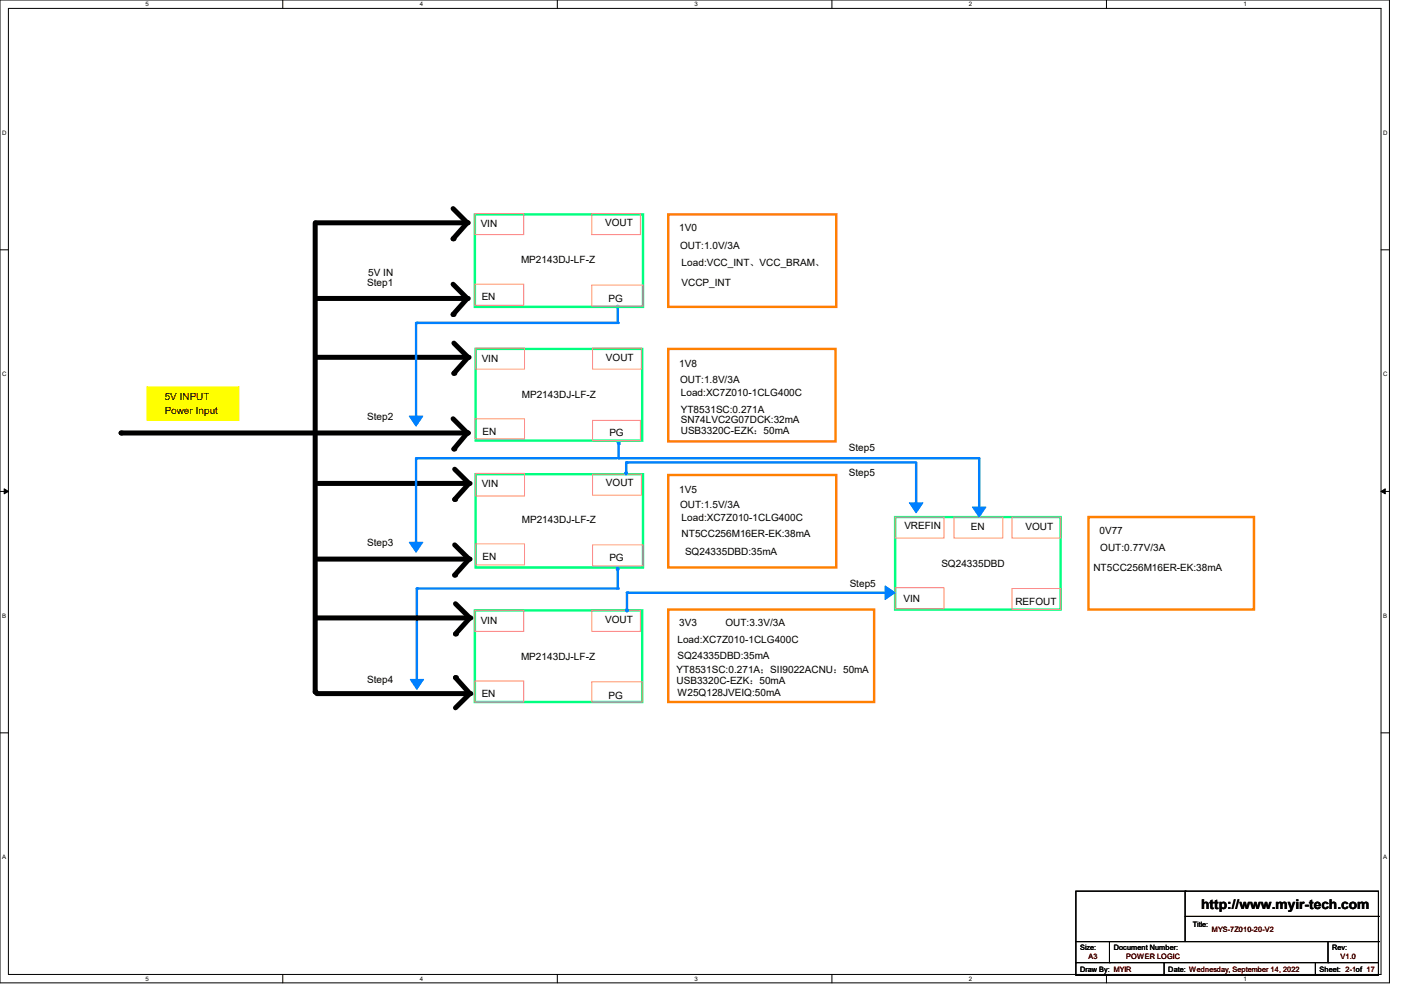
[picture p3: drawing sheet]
<svg xmlns="http://www.w3.org/2000/svg" width="297mm" height="210mm" viewBox="0 0 297 210" stroke-linecap="round" stroke-linejoin="round" font-family="sans-serif">
<g fill="none" stroke="#000" stroke-width=".21">
<path d="M0 0h293.9v207.9h-293.9zM1.8 1.8h290.3v204.3h-290.3zM59.8 0v1.8M117.9 0v1.8M176 0v1.8M234.1 0v1.8M0 52.8h1.8M292.1 52.8h1.8M0 103.9h1.8M.9 103.4l.9 .5-.9 .5zM292.1 103.9l.9-.5v1zM292.1 103.9h1.8"/>
<path d="M0 155h1.8M292.1 155h1.8M59.8 206.1v1.8M117.9 206.1v1.8M176 206.1v1.8M234.1 206.1v1.8"/>
</g>
<path d="M.9 103.4l.9 .5-.9 .5zM292.1 103.9l.9-.5v1z" fill="#000"/>
<path d="M100.6 100.3h35.4v19.7h-35.4zM189.4 109.3h35v19.6h-35zM100.5 129.1h35.3v19.4h-35.3z" fill="none" stroke="#00ff80" stroke-width=".51"/>
<path d="M100.6 100.1h10.4v4.8h-10.4zM100.6 115h10.4v4.5h-10.4zM125.3 100.3h10.4v4.4h-10.4zM125.3 115.2h10.7v4.5h-10.7zM189.4 109.3h10.3v4.5h-10.3zM214.1 109.3h10.3v4.5h-10.3zM100.5 129.1h10.3v4.4h-10.3zM125.2 129.1h10.3v4.4h-10.3zM189.4 124.3h10.3v4.4h-10.3zM214.1 124.5h10.3v4.4h-10.3zM100.5 144h10.3v4.5h-10.3zM125.2 144.2h10.6v4.3h-10.6z" fill="none" stroke="#ff8080" stroke-width=".21"/>
<g fill="none" stroke="#000" stroke-width="1.1">
<path d="M66.7 47.1v99.2M66.8 47.1h31.9M95.8 44.1l3 3-3 3.4M66.8 63.1h31.9M67 75.6h31.8M95.8 60.1l3 3-3 3.4M96 72.6l3 3-3 3.4M25.6 91.6h41.2M67 91.6h31.8M95.8 88.6l3 3M96.2 99.2l3 3-3 3.4M98.8 91.6l-2.8 3.4"/>
<path d="M67.2 102.2h31.8M67.2 118.2h31.8M96.2 115.2l3 3-3 3.4"/>
</g>
<g fill="#000">
<circle cx="95.8" cy="50.5" r=".53"/>
<circle cx="98.7" cy="47.1" r=".53"/>
<circle cx="98.8" cy="47.1" r=".53"/>
<circle cx="95.8" cy="66.5" r=".53"/>
<circle cx="96" cy="79" r=".53"/>
<circle cx="98.7" cy="63.1" r=".53"/>
<circle cx="98.8" cy="63.1" r=".53"/>
<circle cx="98.8" cy="75.6" r=".53"/>
<circle cx="99" cy="75.6" r=".53"/>
<circle cx="25.6" cy="91.6" r=".53"/>
<circle cx="96" cy="95" r=".53"/>
<circle cx="98.8" cy="91.6" r=".53"/>
<circle cx="96.2" cy="105.6" r=".53"/>
<circle cx="99" cy="102.2" r=".53"/>
<circle cx="99" cy="118.2" r=".53"/>
<circle cx="99.2" cy="102.2" r=".53"/>
<circle cx="99.2" cy="118.2" r=".53"/>
<circle cx="96.2" cy="121.6" r=".53"/>
<circle cx="66.7" cy="146.3" r=".53"/>
</g>
<path d="M31.1 81.8h19.4v7.1h-19.4z" fill-rule="evenodd" fill="#ff0"/>
<path d="M31.1 81.8h19.4v7.1h-19.4z" fill="none" stroke="#ff0" stroke-width=".21"/>
<path d="M67 146.7h31.8M96.4 143.3l3 3.4-3 3" fill="none" stroke="#000" stroke-width="1.1"/>
<g fill="#000">
<circle cx="96.4" cy="143.3" r=".53"/>
<circle cx="98.8" cy="146.7" r=".53"/>
<circle cx="99.4" cy="146.7" r=".53"/>
</g>
<path d="M141.4 45.3h35.5v19.6h-35.5zM141.4 73.8h35.3v19.5h-35.3zM141.4 100.5h35.5v19.5h-35.5zM141.4 128.9h43.5v19.6h-43.5z" fill="none" stroke="#ff8000" stroke-width=".51"/>
<path d="M130.7 65.2v3.1" fill="none" stroke="#0080ff" stroke-width=".51"/>
<circle cx="130.7" cy="68.3" r=".25" fill="#0080ff"/>
<path d="M88.2 68.3h42.3" fill="none" stroke="#0080ff" stroke-width=".51"/>
<circle cx="88.2" cy="68.3" r=".25" fill="#0080ff"/>
<path d="M88 68.3v21.2" fill="none" stroke="#0080ff" stroke-width=".51"/>
<circle cx="88" cy="89.5" r=".25" fill="#0080ff"/>
<path d="M86.6 88h2.9l-1.5 2.1z" fill-rule="evenodd" fill="#0080ff"/>
<path d="M86.6 88h2.9l-1.5 2.1z" fill="none" stroke="#0080ff" stroke-width=".21"/>
<path d="M88.2 96.9h42.3" fill="none" stroke="#0080ff" stroke-width=".51"/>
<circle cx="88.2" cy="96.9" r=".25" fill="#0080ff"/>
<path d="M88 96.9v18.8" fill="none" stroke="#0080ff" stroke-width=".51"/>
<circle cx="88" cy="115.7" r=".25" fill="#0080ff"/>
<path d="M86.6 114.7h2.9l-1.5 2.1z" fill-rule="evenodd" fill="#0080ff"/>
<path d="M86.6 114.7h2.9l-1.5 2.1z" fill="none" stroke="#0080ff" stroke-width=".21"/>
<circle cx="130.9" cy="93.5" r=".34" fill="#0080ff"/>
<circle cx="130.9" cy="93.5" r=".34" fill="none" stroke="#0080ff" stroke-width=".21"/>
<path d="M88.2 124.5h42.3" fill="none" stroke="#0080ff" stroke-width=".51"/>
<circle cx="88.2" cy="124.5" r=".25" fill="#0080ff"/>
<path d="M88.2 124.5v20.4" fill="none" stroke="#0080ff" stroke-width=".51"/>
<circle cx="88.2" cy="144.9" r=".25" fill="#0080ff"/>
<path d="M86.8 143.7h2.8l-1.4 2.1z" fill-rule="evenodd" fill="#0080ff"/>
<path d="M86.8 143.7h2.8l-1.4 2.1z" fill="none" stroke="#0080ff" stroke-width=".21"/>
<path d="M130.7 120.7v3.8" fill="none" stroke="#0080ff" stroke-width=".51"/>
<circle cx="130.7" cy="124.5" r=".25" fill="#0080ff"/>
<path d="M187.2 123.9l2.2 1.4-2.2 1.5z" fill-rule="evenodd" fill="#0080ff"/>
<path d="M187.2 123.9l2.2 1.4-2.2 1.5z" fill="none" stroke="#0080ff" stroke-width=".21"/>
<path d="M193.8 97.8v9.6" fill="none" stroke="#0080ff" stroke-width=".51"/>
<circle cx="193.8" cy="107.4" r=".25" fill="#0080ff"/>
<path d="M192.4 106.3h2.8l-1.4 2.2z" fill-rule="evenodd" fill="#0080ff"/>
<path d="M192.4 106.3h2.8l-1.4 2.2z" fill="none" stroke="#0080ff" stroke-width=".21"/>
<path d="M132.6 97.8h61" fill="none" stroke="#0080ff" stroke-width=".51"/>
<circle cx="132.6" cy="97.8" r=".25" fill="#0080ff"/>
<path d="M132.5 97.8v2.3" fill="none" stroke="#0080ff" stroke-width=".51"/>
<circle cx="132.5" cy="97.8" r=".25" fill="#0080ff"/>
<circle cx="132.6" cy="129.1" r=".34" fill="#0080ff"/>
<circle cx="132.6" cy="129.1" r=".34" fill="none" stroke="#0080ff" stroke-width=".21"/>
<path d="M132.6 125.3v3.8" fill="none" stroke="#0080ff" stroke-width=".51"/>
<circle cx="132.6" cy="125.3" r=".25" fill="#0080ff"/>
<path d="M230.3 109.3h35v19.6h-35z" fill="none" stroke="#ff8000" stroke-width=".51"/>
<path d="M67 130.7h31.8M96.4 127.7l3 3-3 3.4" fill="none" stroke="#000" stroke-width="1.1"/>
<g fill="#000">
<circle cx="96.4" cy="134.1" r=".53"/>
<circle cx="98.8" cy="130.7" r=".53"/>
<circle cx="99.4" cy="130.7" r=".53"/>
</g>
<path d="M130.9 93.9v3" fill="none" stroke="#0080ff" stroke-width=".51"/>
<circle cx="130.9" cy="93.9" r=".25" fill="#0080ff"/>
<circle cx="130.7" cy="120.4" r=".33" fill="#0080ff"/>
<circle cx="130.7" cy="120.4" r=".33" fill="none" stroke="#0080ff" stroke-width=".21"/>
<circle cx="132.4" cy="100.1" r=".33" fill="#0080ff"/>
<circle cx="132.4" cy="100.1" r=".33" fill="none" stroke="#0080ff" stroke-width=".21"/>
<circle cx="130.7" cy="64.9" r=".32" fill="#0080ff"/>
<circle cx="130.7" cy="64.9" r=".32" fill="none" stroke="#0080ff" stroke-width=".21"/>
<path d="M132.6 125.3h55" fill="none" stroke="#0080ff" stroke-width=".51"/>
<circle cx="132.6" cy="125.3" r=".25" fill="#0080ff"/>
<path d="M100.5 45.3h35.5v19.6h-35.5zM100.6 73.8h35.2v19.4h-35.2z" fill="none" stroke="#00ff80" stroke-width=".51"/>
<path d="M100.5 45.2h10.3v4.4h-10.3zM125.2 45.2h10.3v4.4h-10.3zM100.5 60.1h10.3v4.5h-10.3zM100.6 73.6h10.4v4.5h-10.4zM125.2 60.3h10.8v4.4h-10.8zM125.3 73.6h10.4v4.5h-10.4zM100.5 88.6h10.5v4.2h-10.5zM125.3 88.9h10.2v4.3h-10.2z" fill="none" stroke="#ff8080" stroke-width=".21"/>
<path d="M130.9 96.9h76.2" fill="none" stroke="#0080ff" stroke-width=".51"/>
<circle cx="130.9" cy="96.9" r=".25" fill="#0080ff"/>
<path d="M201.8 109.3h10.3v4.5h-10.3z" fill="none" stroke="#ff8080" stroke-width=".21"/>
<path d="M207.1 96.9v11.4" fill="none" stroke="#0080ff" stroke-width=".51"/>
<circle cx="207.1" cy="108.3" r=".25" fill="#0080ff"/>
<path d="M205.7 107.2h2.9l-1.5 2.1z" fill-rule="evenodd" fill="#0080ff"/>
<path d="M205.7 107.2h2.9l-1.5 2.1z" fill="none" stroke="#0080ff" stroke-width=".21"/>
<g fill="none" stroke="#000" stroke-width=".21">
<path d="M227.6 188.5h64v17.7h-64zM227.6 199.1h64M234.7 199.1v4.5M250.7 188.5h.1M250.7 188.5v10.6M250.7 193.8h40.9M280.9 199.1v4.5M291.6 199.1h.1M291.6 193.8h.1M227.6 203.6h.1M227.6 203.6h64M234.7 203.6h.1"/>
<path d="M246.3 206.2h.1M246.3 203.6v2.6M278.3 206.2h.1M278.3 203.6v2.6M280.9 203.6h.1"/>
</g>
<text font-size="2.8" x="254.1" y="192.2">http://www.myir-tech.com</text>
<g font-size="2.1">
<text x="128" y="47.8">VOUT</text>
<text x="101.7" y="48">VIN</text>
<text x="143.7" y="48.9">1V0</text>
<text x="143.8" y="52.6">OUT:1.0V/3A</text>
<text x="77.9" y="58.3">5V IN</text>
<text x="110.2" y="55.6">MP2143DJ-LF-Z</text>
<text x="144.2" y="56.2">Load:VCC_INT、VCC_BRAM、</text>
<text x="77.7" y="60.5">Step1</text>
<text x="101.9" y="63.5">EN</text>
<text x="128.7" y="63.8">PG</text>
<text x="144.2" y="60.6">VCCP_INT</text>
<text x="101.9" y="76.5">VIN</text>
<text x="128.2" y="76.3">VOUT</text>
<text x="143.7" y="77.5">1V8</text>
<text x="143.8" y="81.1">OUT:1.8V/3A</text>
<text x="144" y="83.7">Load:XC7Z010-1CLG400C</text>
<text x="34.8" y="84.6">5V INPUT</text>
<text x="34.8" y="87.6">Power Input</text>
<text x="77.7" y="88.7">Step2</text>
<text x="110.4" y="84.1">MP2143DJ-LF-Z</text>
<text x="144" y="87.3">YT8531SC:0.271A</text>
<text x="144" y="89.5">SN74LVC2G07DCK:32mA</text>
<text x="102.1" y="91.9">EN</text>
<text x="128.9" y="92.3">PG</text>
<text x="144" y="91.7">USB3320C-EZK：50mA</text>
<text x="179.6" y="95.3">Step5</text>
<text x="179.6" y="100.6">Step5</text>
<text x="101.9" y="103">VIN</text>
<text x="128.2" y="102.7">VOUT</text>
<text x="143.7" y="104.4">1V5</text>
<text x="143.8" y="107.4">OUT:1.5V/3A</text>
<text x="110.4" y="110.6">MP2143DJ-LF-Z</text>
<text x="144.2" y="110.2">Load:XC7Z010-1CLG400C</text>
<text x="144.2" y="113.6">NT5CC256M16ER-EK:38mA</text>
<text x="191.3" y="111.8">VREFIN</text>
<text x="205.4" y="112.2">EN</text>
<text x="216.9" y="112">VOUT</text>
<text x="232.6" y="112.9">0V77</text>
<text x="77.7" y="115.4">Step3</text>
<text x="102.1" y="118.4">EN</text>
<text x="128.9" y="118.7">PG</text>
<text x="144.9" y="117.3">SQ24335DBD:35mA</text>
<text x="199.1" y="119.8">SQ24335DBD</text>
<text x="232.7" y="116.6">OUT:0.77V/3A</text>
<text x="179.7" y="124.1">Step5</text>
<text x="231.3" y="120.7">NT5CC256M16ER-EK:38mA</text>
<text x="101.7" y="131.9">VIN</text>
<text x="128" y="131.7">VOUT</text>
<text x="191.1" y="127.3">VIN</text>
<text x="214.8" y="128">REFOUT</text>
<text x="143.3" y="136">Load:XC7Z010-1CLG400C</text>
<text x="143.7" y="132.5">3V3</text>
<text x="153.5" y="132.5">OUT:3.3V/3A</text>
<text x="110.2" y="139.6">MP2143DJ-LF-Z</text>
<text x="143.1" y="142.4">YT8531SC:0.271A；SII9022ACNU：50mA</text>
<text x="143.3" y="139.4">SQ24335DBD:35mA</text>
<text x="77.7" y="144.5">Step4</text>
<text x="101.9" y="147.4">EN</text>
<text x="128.7" y="147.7">PG</text>
<text x="143.1" y="144.6">USB3320C-EZK：50mA</text>
<text x="143.3" y="147.2">W25Q128JVEIQ:50mA</text>
</g>
<g font-size="1.6">
<text x="252.3" y="196.1">Title:</text>
<text x="228.5" y="200.9">Size:</text>
<text x="235.6" y="200.9">Document Number:</text>
<text x="281.8" y="200.9">Rev:</text>
<text x="228.5" y="205.6">Draw By: MYIR</text>
<text x="247.1" y="205.6">Date: Wednesday, September 14, 2022</text>
<text x="279.1" y="205.6">Sheet: 2-1of 17</text>
</g>
<g font-size="1.6" fill="#800000">
<text x="256.4" y="197.2">MYS-7Z010-20-V2</text>
<text x="230.3" y="202.9">A3</text>
<text x="238.3" y="202.9">POWER LOGIC</text>
<text x="283.6" y="202.9">V1.0</text>
</g>
<g font-size="1.3">
<text x="30.8" y="1.3">5</text>
<text x="88.8" y="1.3">4</text>
<text x="146.9" y="1.3">3</text>
<text x="205" y="1.3">2</text>
<text x="263.1" y="1.3">1</text>
<text x=".5" y="28.4">D</text>
<text x="292.6" y="28.4">D</text>
<text x=".5" y="79.5">C</text>
<text x="292.6" y="79.5">C</text>
<text x=".5" y="130.6">B</text>
<text x="292.6" y="130.6">B</text>
<text x=".5" y="181.7">A</text>
<text x="292.6" y="181.7">A</text>
<text x="30.8" y="207.4">5</text>
<text x="88.8" y="207.4">4</text>
<text x="146.9" y="207.4">3</text>
<text x="205" y="207.4">2</text>
<text x="263.1" y="207.4">1</text>
</g>
</svg>
